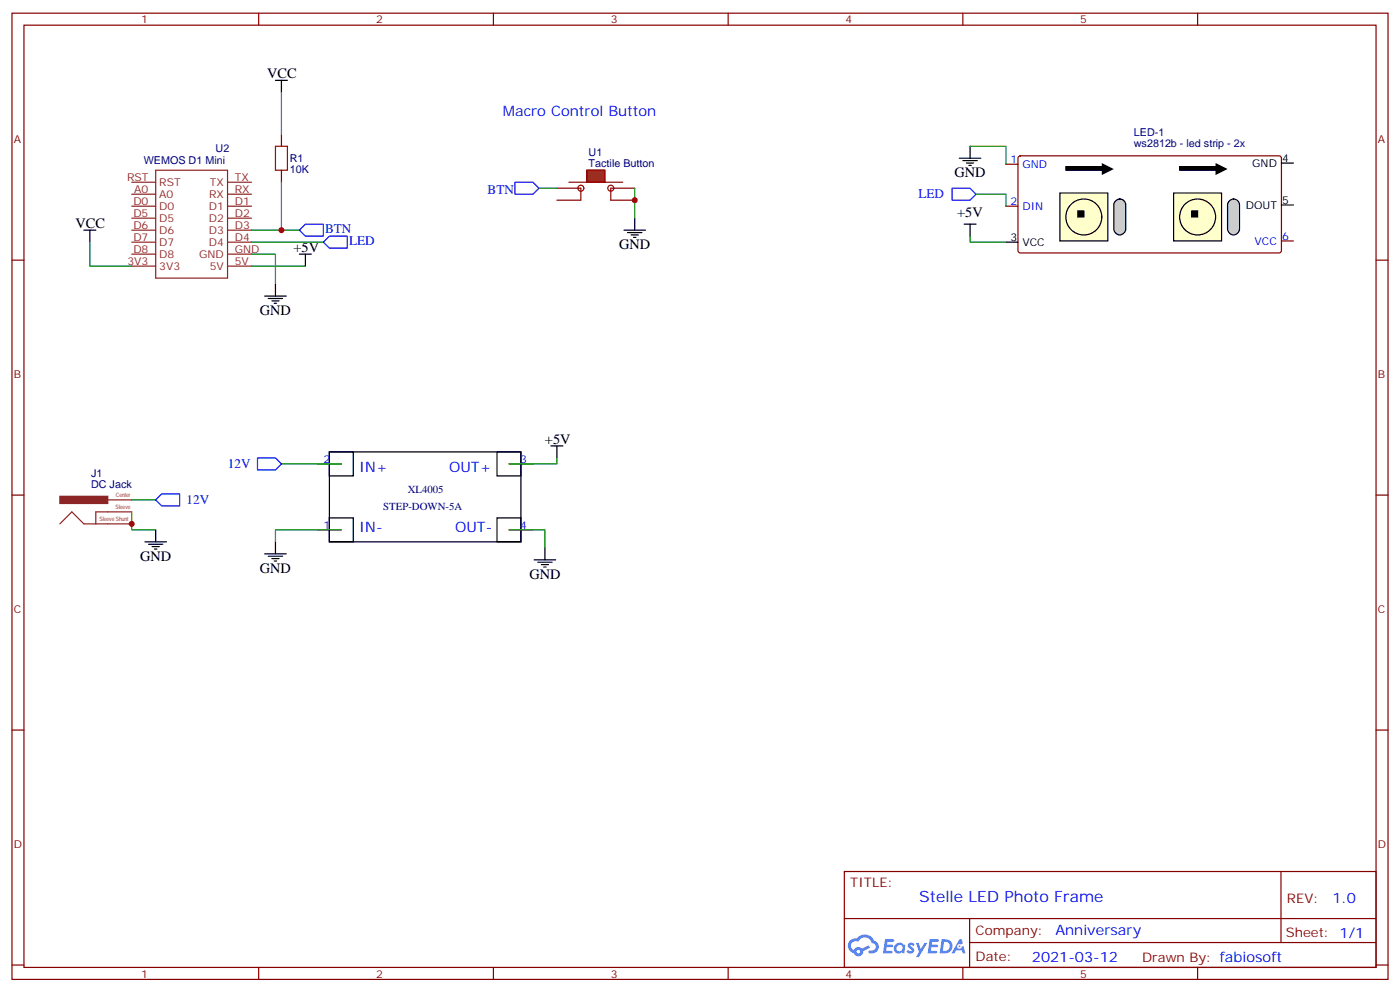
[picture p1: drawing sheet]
<svg xmlns="http://www.w3.org/2000/svg" width="412mm" height="292mm" viewBox="0 0 412 292" stroke-linecap="round" stroke-linejoin="round" font-family="sans-serif">
<g fill="none" stroke="#870000" stroke-width=".35">
<path d="M3.5 3.9h405.4v284.3h-405.4zM7.1 7.4h398.2v277.3h-398.2zM76.2 3.9v3.5M145.3 3.9v3.5M214.5 3.9v3.5M283.6 3.9v3.5M352.8 3.9v3.5M3.5 76.6h3.6M405.3 76.6h3.6M3.5 145.7h3.6M405.3 145.7h3.6M3.5 214.8h3.6"/>
<path d="M405.3 214.8h3.6M248.7 256.5h156.6v28.2h-156.6zM377.3 256.5v20.9M248.7 270.3h156.5M285.6 277.4h119.6M285.6 270.3v14.1M3.5 284h3.6M76.2 284.7v3.5M145.3 284.7v3.5M214.5 284.7v3.5M283.6 284.7v3.5M352.8 284.7v3.5"/>
<path d="M405.3 284h3.6"/>
</g>
<g fill="#5487ff">
<path d="M267.7 277.6a1.22 1.22 0 0 1 1.7 .3l-.4 .6a.47 .47 0 0 0-.3-.4 .47 .47 0 0 0-.5 .2l.1 .2a1.14 1.14 0 0 1 .8 1.8 1.14 1.14 0 0 1-1.9-.1l-.2-.1 .5-.6 .7 .4a.29 .29 0 0 0 .3-.2 .29 .29 0 0 0-.2-.3 1.04 1.04 0 0 1-.6-1.8z"/>
<path d="M260.7 276.4h2.4l.3 .2-.2 .5h-1.8l-.1 .9h1.5l.3 .4-.3 .3h-1.6l-.2 1.1 1.7 .1 .2 .3-.2 .3-2.6 .1z"/>
<path d="M273.8 276.4h2.4l.3 .2-.1 .5h-1.8l-.2 .9h1.6l.3 .4-.4 .3h-1.6l-.1 1.1 1.7 .1 .2 .3-.2 .3h-2.6z"/>
<path d="M282.6 276.4h.7l.3 1.3-.6 .3a.69 .69 0 0 0-1 .2 .69 .69 0 0 0 .4 1 .69 .69 0 0 0 .9-.6l.5-.3 .6 2.2h-.8l-.2-.8h-1.8l-.5 .8h-.8z"/>
<path d="M269.8 277.5h.8l.6 1.8 1.1-1.8h.9l-2.6 4.2h-.8l.9-1.6z"/>
<path d="M277.4 276.4l-.6 4.2h1.3a2.11 2.11 0 0 0 2.5-2.2 2.11 2.11 0 0 0-2.5-2zM278.1 277.1a1.39 1.39 0 0 1 1.7 1.5 1.39 1.39 0 0 1-1.8 1.2h-.3z"/>
<path d="M263.7 278a1.54 1.54 0 0 0-.1 2.2 1.54 1.54 0 0 0 2.2 .1l.6 .3 .3-2.3-.2-.3h-.4a1.49 1.49 0 0 0-2.4 0zM264 279a.94 .94 0 0 1 1.8 0 .94 .94 0 0 1-1.8 0z"/>
<path d="M250.4 276.8a2.18 2.18 0 0 0 1.1 3.7 1.44 1.44 0 0 0 1.6 .9 1.44 1.44 0 0 0 1.2-1.5l2-1-.5-.7-1.9 1a1.47 1.47 0 0 0-2.4 .4 1.39 1.39 0 0 1-.7-1.9 1.39 1.39 0 0 1 2-.5 2.12 2.12 0 0 1 2.2-1.3 2.12 2.12 0 0 1 1.9 1.7 1.14 1.14 0 0 1 1.1 1.4 1.14 1.14 0 0 1-1.7 .7 .43 .43 0 0 0-.5 .4 .43 .43 0 0 0 .4 .5 1.98 1.98 0 0 0 2.5-1.3 1.98 1.98 0 0 0-1.2-2.5 3.1 3.1 0 0 0-5.3-.7l-.9 .1zM252.3 280.1a.55 .55 0 0 1 1.1 0 .55 .55 0 0 1-1.1 0z"/>
<circle cx="282.6" cy="278.5" r=".26"/>
</g>
<g fill="none" stroke="#8c2424" stroke-width=".35">
<path d="M38.8 57.2h7.1M38.8 53.6h7.1M45.9 50.1h21.1v31.7h-21.1zM67 57.2h7.1M67 53.6h7.1M38.8 78.3h7.1M38.8 74.8h7.1M38.8 71.3h7.1M38.8 67.7h7.1M38.8 64.2h7.1M38.8 60.7h7.1M67 78.3h7.1"/>
<path d="M67 74.8h7.1M67 71.3h7.1M67 67.7h7.1M67 64.2h7.1M67 60.7h7.1"/>
</g>
<path d="M345.7 56.8h14.1v14.1h-14.1z" fill="#ffc" stroke="#000" stroke-width=".35"/>
<path d="M296.3 48.3h3.6M300.1 46.1l.5-.2h76.4l.5 .7-.1 27.4-.6 .4h-76.5l-.4-.7v-27.1zM296.3 60.7h3.6" fill="none" stroke="#870000" stroke-width=".35"/>
<path d="M296.3 71.3h3.6M377.5 60.3h3.5" fill="none" stroke="#000" stroke-width=".35"/>
<path d="M312.2 56.8h14.1v14.1h-14.1z" fill="#ffc" stroke="#000" stroke-width=".35"/>
<path d="M328.7 59.1a1.72 1.72 0 0 1 1.9-.4 1.72 1.72 0 0 1 1 1.6v7.1a1.76 1.76 0 0 1-1.8 1.7 1.76 1.76 0 0 1-1.7-1.7v-7.1z" fill="#ccc" stroke="#000" stroke-width=".35"/>
<path d="M377.5 70.9h3.5" fill="none" stroke="#870000" stroke-width=".35"/>
<g fill="none" stroke="#000" stroke-width=".35">
<path d="M377.5 48h3.5"/>
<circle cx="319.3" cy="63.9" r="5.3"/>
<circle cx="352.8" cy="63.9" r="5.3"/>
</g>
<path d="M314 49h10.6v1.1h-10.6zM347.5 49h10.6v1.1h-10.6zM317.5 62.1h1.8v1.8h-1.8zM351 62.1h1.8v1.8h-1.8z" fill="#000" stroke="#000" stroke-width=".35"/>
<path d="M324.6 48l3.5 1.7-3.5 1.8zM358.1 48l3.5 1.7-3.5 1.8z" fill="#000"/>
<path d="M362.2 59.1a1.72 1.72 0 0 1 1.9-.4 1.72 1.72 0 0 1 1 1.6v7.1a1.76 1.76 0 0 1-1.7 1.7 1.76 1.76 0 0 1-1.8-1.7v-7.1z" fill="#ccc" stroke="#000" stroke-width=".35"/>
<path d="M81.1 43h3.6v7.1h-3.6z" fill="none" stroke="#a10000" stroke-width=".35"/>
<path d="M82.9 39.5v3.5M82.9 50.1v3.5M164 55.4h7.1M164 58.9h7.1M179.9 55.4h7.1M179.9 58.9h7.1M93.5 136.5h7M149.9 136.5h7.1M93.5 155.9h7M149.9 155.9h7.1" fill="none" stroke="#870000" stroke-width=".35"/>
<g fill="none" stroke="#000" stroke-width=".35">
<path d="M81.1 23.6h3.6M82.9 23.6v3.6M172.9 53.6v-3.5h5.3v3.5M282.6 46.6h6.3M283.6 47.3h4.3M284.7 48h2.1M285.4 48.7h.7M285.8 43v3.6M24.7 67.7h3.5M26.5 67.7v3.6M88.2 74.8h3.5M90 74.8v3.5"/>
<path d="M284 66h3.5M285.8 66v3.5M78 87.1h6.3M79 87.8h4.3M80.1 88.5h2.1M80.8 89.3h.7M81.1 83.6v3.5M97 133h56.5v26.5h-56.5zM97 133h7.1v7.1h-7.1zM146.4 133h7.1v7.1h-7.1zM162.3 131.2h3.5M164 131.2v3.6"/>
<path d="M81.1 159.5v3.5M97 152.4h7.1v7.1h-7.1zM146.4 152.4h7.1v7.1h-7.1zM78 163h6.3M79 163.7h4.3M80.1 164.4h2.1M80.8 165.1h.7M157.3 164.7h6.4M158.4 165.5h4.2M159.5 166.2h2.1M160.2 166.9h.7M160.5 161.2v3.5"/>
</g>
<path d="M280.5 55.4h5.3l1.7 1.8-1.7 1.7h-5.3zM97 69.5h5.3v3.5h-5.3l-1.8-1.7zM75.8 134.8h5.3l1.8 1.7-1.8 1.8h-5.3z" fill="none" stroke="#00f" stroke-width=".35"/>
<path d="M82.9 27.2v12.3M285.8 43h10.5v5.3M287.5 57.2h8.8v3.5M26.5 71.3v7h12.3M74.1 74.8h7v8.8M74.1 78.3h15.9M74.1 71.3h21.1M285.8 69.5v1.8h10.5M164 134.8v1.7h-14.1M149.9 155.9h10.6v5.3" fill="none" stroke="#008700" stroke-width=".35"/>
<g fill="none" stroke="#900" stroke-width=".35">
<path d="M167.6 53.6h15.8M171.1 55.4v3.5M179.9 55.4v3.5"/>
<circle cx="171.1" cy="55.4" r=".88"/>
<circle cx="179.9" cy="55.4" r=".88"/>
</g>
<path d="M172.9 50.1h5.3v3.5h-5.3z" fill="#930" stroke="#900" stroke-width=".35"/>
<path d="M151.7 53.6h5.3l1.7 1.8-1.7 1.8h-5.3zM88.2 67.7l1.8-1.7h5.2v3.5h-5.2zM45.9 147.1l1.7-1.8h5.3v3.6h-5.3z" fill="none" stroke="#00f" stroke-width=".35"/>
<path d="M82.9 53.6v14.1h-8.8M158.7 55.4h5.3M187 55.4v8.8M82.9 67.7h5.3M82.9 136.5h17.6M38.8 150.6v5.3h7.1M38.8 147.1h7.1M100.5 155.9h-19.4v3.6" fill="none" stroke="#008700" stroke-width=".35"/>
<path d="M183.8 67.7h6.3M184.9 68.4h4.2M185.9 69.1h2.1M186.6 69.8h.7M187 64.2v3.5M42.7 159.5h6.3M45.9 155.9v3.6M43.7 160.2h4.3M44.8 160.9h2.1M45.5 161.6h.7" fill="none" stroke="#000" stroke-width=".35"/>
<path d="M17.6 154.2l3.6-3.6 3.5 3.6h14.1M31.7 147.1h7.1M38.8 150.6h-10.6v3.6" fill="none" stroke="#8c2424" stroke-width=".35"/>
<path d="M17.6 146h14.1v2.2h-14.1z" fill="#8c2424" stroke="#8c2424" stroke-width=".35"/>
<g fill="#c00">
<circle cx="82.9" cy="67.7" r=".88"/>
<circle cx="38.8" cy="154.2" r=".88"/>
<circle cx="187" cy="58.9" r=".88"/>
</g>
<text font-size="4.6" fill="#00f" x="270.8" y="265.5">Stelle LED Photo Frame</text>
<g font-size="4.2">
<text x="78.7" y="22.9">VCC</text>
<text x="281.2" y="52.2">GND</text>
<text x="282" y="63.9">+5V</text>
<text x="22.2" y="67">VCC</text>
<text x="86.4" y="74.1">+5V</text>
<text x="182.4" y="73.4">GND</text>
<text x="76.6" y="92.8">GND</text>
<text x="160.5" y="130.5">+5V</text>
<text x="41.3" y="165.1">GND</text>
<text x="76.6" y="168.6">GND</text>
<text x="155.9" y="170.4">GND</text>
</g>
<g font-size="4.2" fill="#00f">
<text x="148.2" y="34.2">Macro Control Button</text>
<text x="105.8" y="139">IN+</text>
<text x="132.3" y="139">OUT+</text>
<text x="105.8" y="156.7">IN-</text>
<text x="134.1" y="156.7">OUT-</text>
<text x="392.5" y="265.7">1.0</text>
<text x="310.9" y="275.3">Anniversary</text>
<text x="304" y="283.1">2021-03-12</text>
</g>
<g font-size="3.9" fill="#00f">
<text x="143.6" y="57.1">BTN</text>
<text x="270.6" y="58.4">LED</text>
<text x="95.8" y="68.4">BTN</text>
<text x="102.8" y="72">LED</text>
<text x="67.1" y="137.8">12V</text>
<text x="55" y="148.3">12V</text>
</g>
<g font-size="3.9" fill="#800">
<text x="250.5" y="261.1">TITLE:</text>
<text x="379.1" y="265.7">REV:</text>
<text x="287.4" y="275.3">Company:</text>
<text x="378.7" y="275.9">Sheet: 1/1</text>
<text x="287.4" y="282.9">Date:</text>
<text x="336.4" y="283">Drawn By: fabiosoft</text>
</g>
<g font-size="3.2" fill="#800">
<text x="41.6" y="6.9">1</text>
<text x="110.8" y="6.9">2</text>
<text x="179.9" y="6.9">3</text>
<text x="249.1" y="6.9">4</text>
<text x="318.2" y="6.9">5</text>
<text x="4.1" y="42">A</text>
<text x="405.9" y="42">A</text>
<text x="4.1" y="111.1">B</text>
<text x="405.9" y="111.1">B</text>
<text x="4.1" y="180.3">C</text>
<text x="405.9" y="180.3">C</text>
<text x="4.1" y="249.4">D</text>
<text x="405.9" y="249.4">D</text>
<text x="41.6" y="287.7">1</text>
<text x="110.8" y="287.7">2</text>
<text x="179.9" y="287.7">3</text>
<text x="249.1" y="287.7">4</text>
<text x="318.2" y="287.7">5</text>
</g>
<g font-size="3.2" fill="#000080">
<text x="334" y="40">LED-1</text>
<text x="63.5" y="44.8">U2</text>
<text x="85.4" y="47.6">R1</text>
<text x="173.4" y="45.9">U1</text>
<text x="334" y="43.2">ws2812b - led strip - 2x</text>
<text x="42.3" y="48.3">WEMOS D1 Mini</text>
<text x="85.4" y="50.9">10K</text>
<text x="173.4" y="49">Tactile Button</text>
<text x="26.8" y="143.6">DC Jack</text>
<text x="26.8" y="140.4">J1</text>
<text x="120.1" y="145.2">XL4005</text>
<text x="112.9" y="150.1">STEP-DOWN-5A</text>
</g>
<g font-size="3.2" fill="#00f">
<text x="297.7" y="48">1</text>
<text x="301.2" y="49.4">GND</text>
<text x="297.7" y="60.3">2</text>
<text x="301.2" y="61.7">DIN</text>
<text x="369.6" y="72">VCC</text>
<text x="377.6" y="70.6">6</text>
<text x="95.2" y="136.2">2</text>
<text x="153.2" y="136.2">3</text>
<text x="95.2" y="155.6">1</text>
<text x="153.2" y="155.6">4</text>
</g>
<g font-size="3.2">
<text x="377.6" y="47.6">4</text>
<text x="368.9" y="49">GND</text>
<text x="377.6" y="60">5</text>
<text x="366.9" y="61.4">DOUT</text>
<text x="297.7" y="70.9">3</text>
<text x="301.2" y="72.3">VCC</text>
</g>
<g font-size="3.2" fill="#8d2323">
<text x="37.4" y="53.3">RST</text>
<text x="69.1" y="53.3">TX</text>
<text x="39.6" y="56.8">A0</text>
<text x="46.9" y="58.2">A0</text>
<text x="46.9" y="54.7">RST</text>
<text x="61.6" y="58.2">RX</text>
<text x="61.8" y="54.7">TX</text>
<text x="69.1" y="56.8">RX</text>
<text x="39.3" y="63.9">D5</text>
<text x="39.3" y="60.3">D0</text>
<text x="46.9" y="65.3">D5</text>
<text x="46.9" y="61.7">D0</text>
<text x="61.5" y="65.3">D2</text>
<text x="61.5" y="61.7">D1</text>
<text x="69.1" y="63.9">D2</text>
<text x="69.1" y="60.3">D1</text>
<text x="39.3" y="70.9">D7</text>
<text x="39.3" y="67.4">D6</text>
<text x="46.9" y="68.8">D6</text>
<text x="61.5" y="68.8">D3</text>
<text x="69.1" y="70.9">D4</text>
<text x="69.1" y="67.4">D3</text>
<text x="37.5" y="78">3V3</text>
<text x="39.3" y="74.4">D8</text>
<text x="46.9" y="75.8">D8</text>
<text x="46.9" y="72.3">D7</text>
<text x="58.7" y="75.8">GND</text>
<text x="61.5" y="72.3">D4</text>
<text x="69.1" y="78">5V</text>
<text x="69.1" y="74.4">GND</text>
<text x="46.9" y="79.4">3V3</text>
<text x="61.8" y="79.4">5V</text>
</g>
<g font-size="1.8" fill="#8d2323">
<text x="34" y="149.9">Sleeve</text>
<text x="34.1" y="146.4">Center</text>
<text x="29.3" y="153.5">Sleeve Shunt</text>
</g>
</svg>
